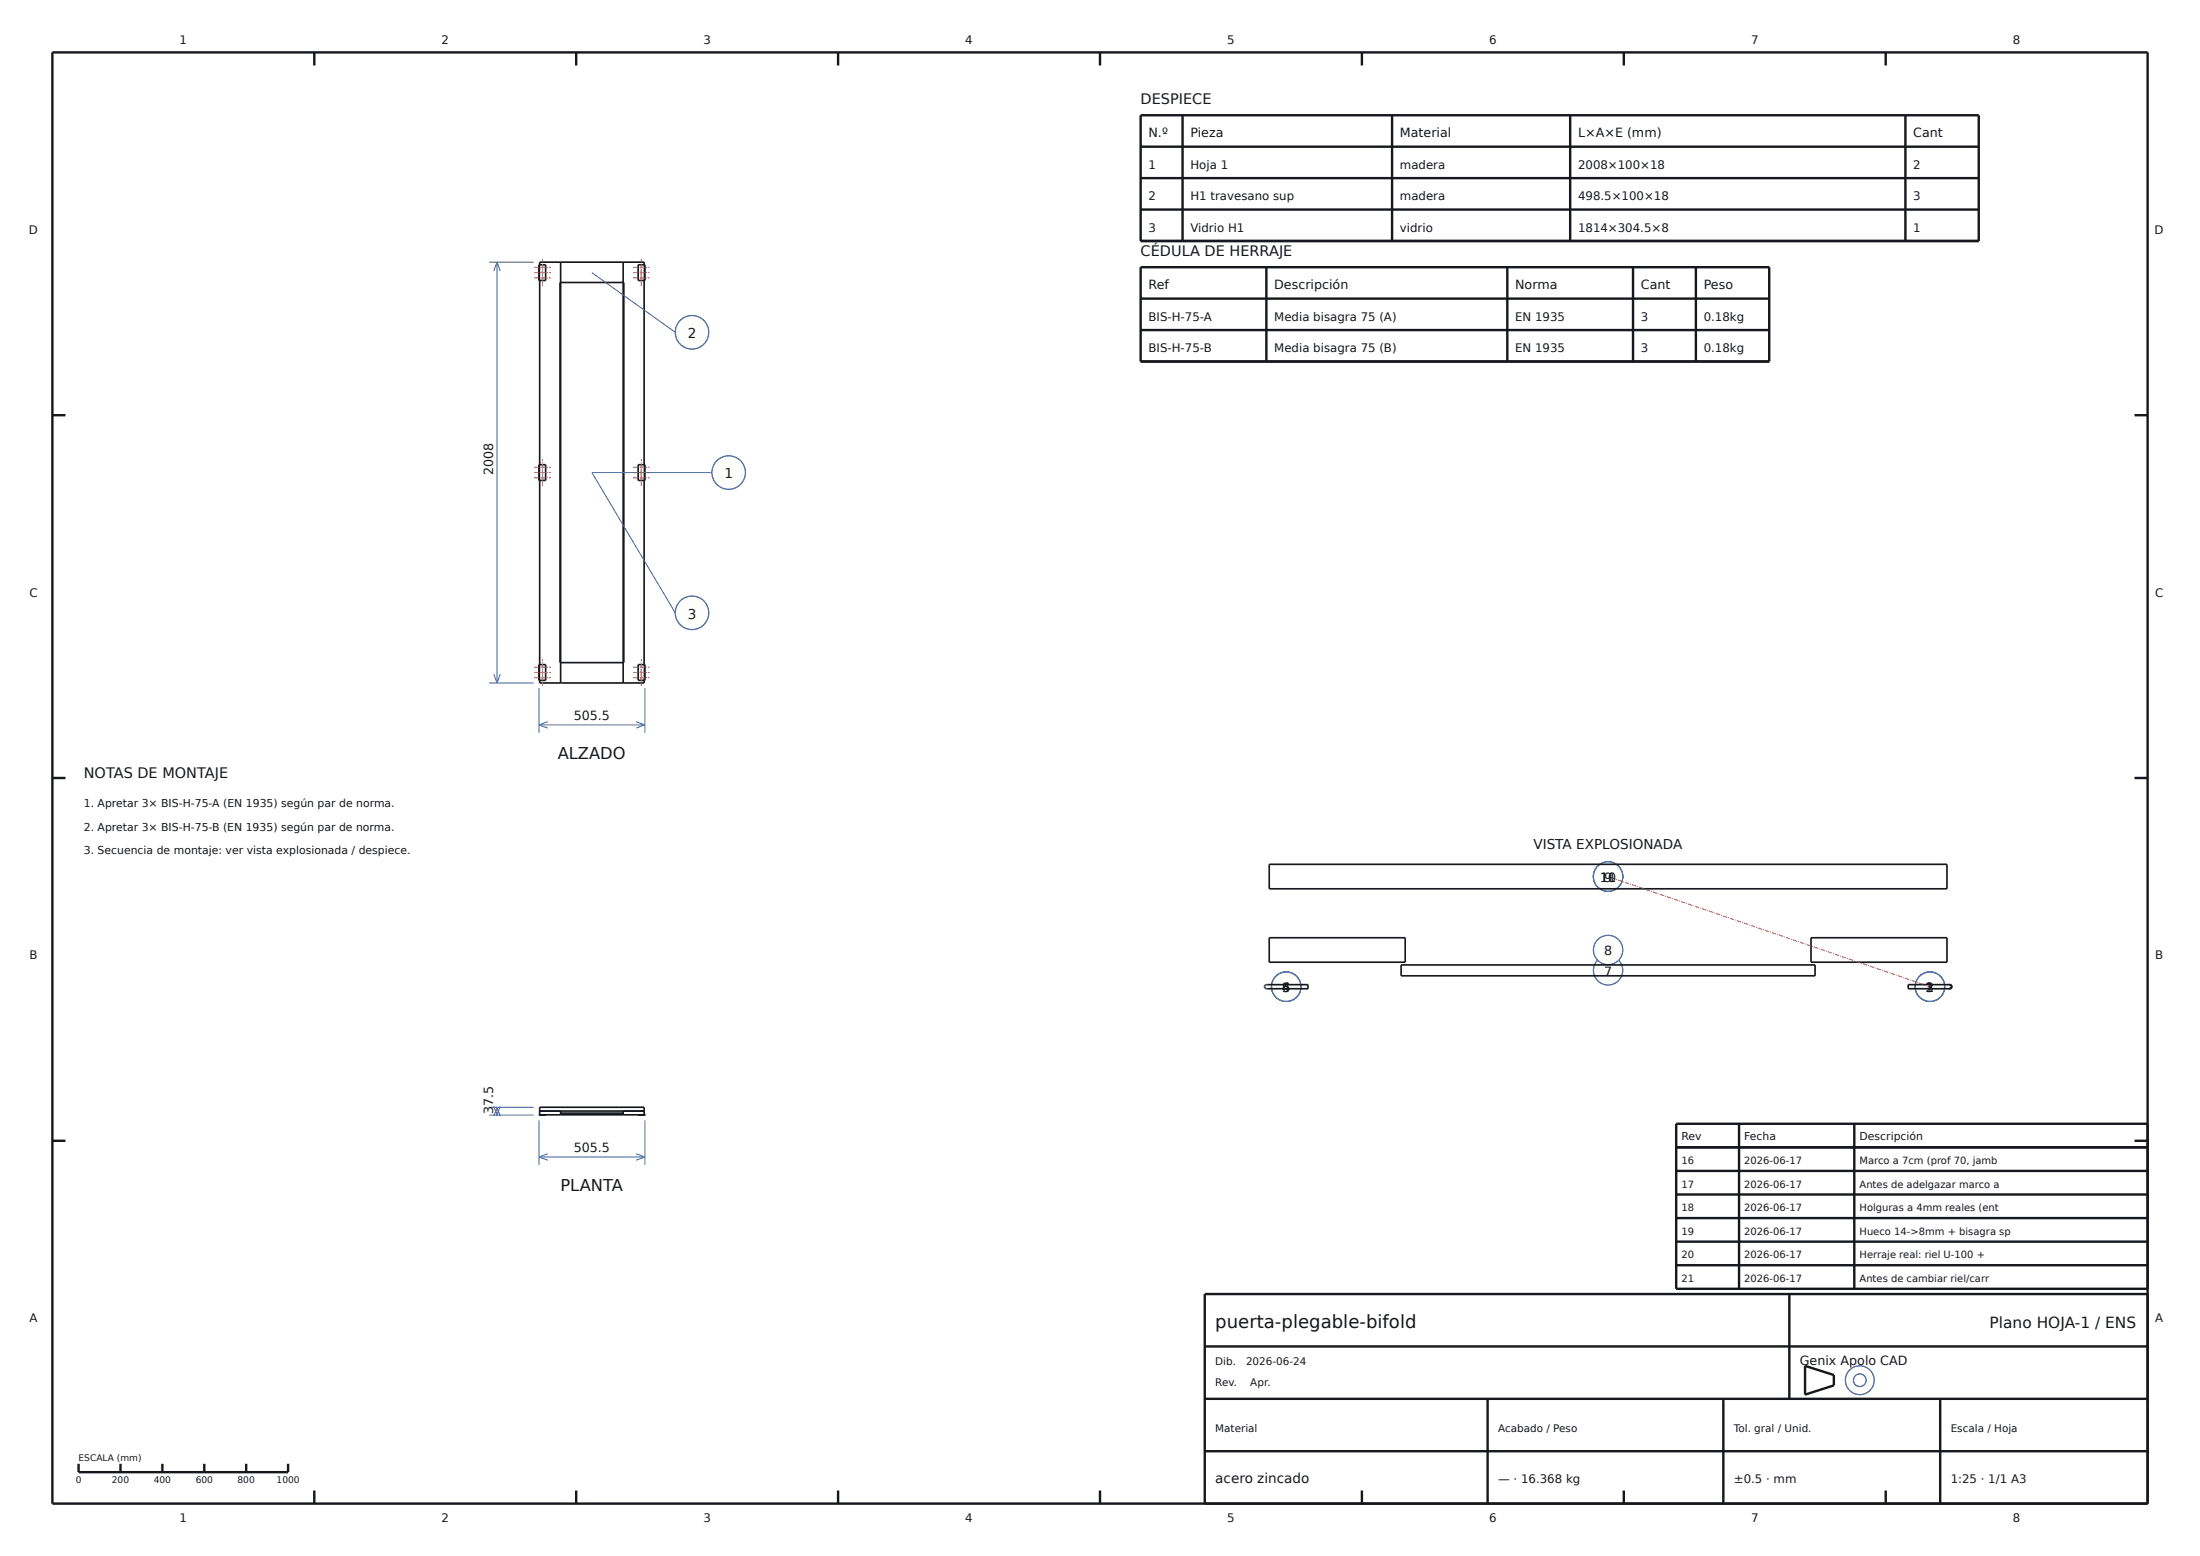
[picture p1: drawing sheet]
<svg xmlns="http://www.w3.org/2000/svg" width="420mm" height="297mm" viewBox="0 0 420 297" stroke-linecap="round" stroke-linejoin="round" font-family="sans-serif">
<g fill="#fdfdfb" stroke="#3a5e9c" stroke-width=".25">
<circle cx="368.4" cy="188.3" r="2.8"/>
<circle cx="245.6" cy="188.3" r="2.8"/>
<circle cx="307" cy="185.2" r="2.8"/>
<circle cx="307" cy="181.3" r="2.8"/>
<circle cx="307" cy="167.3" r="2.8"/>
<circle cx="132.1" cy="63.4" r="3.2"/>
<circle cx="139.1" cy="90.2" r="3.2"/>
<circle cx="132.1" cy="117" r="3.2"/>
<circle cx="355" cy="263.5" r="2.75"/>
<circle cx="355.1" cy="263.5" r="1.21"/>
</g>
<g fill="none" stroke="#16181d" stroke-width=".46">
<path d="M10 10h400v277h-400zM60 10v2.5M110 10v2.5M160 10v2.5M210 10v2.5M260 10v2.5M310 10v2.5M360 10v2.5M217.8 22h160v24h-160zM217.8 28h160M217.8 34h160M217.8 40h160"/>
<path d="M225.8 22v24M265.8 22v24M299.8 22v24M363.8 22v24M217.8 51h120v18h-120zM217.8 57h120M241.8 51v18M287.8 51v18M311.8 51v18M323.8 51v18M10 79.3h2.5M217.8 63h120"/>
<path d="M407.5 79.3h2.5M10 148.5h2.5M407.5 148.5h2.5M10 217.8h2.5M320 219h90M332 214.5v31.5M354 214.5v31.5M407.5 217.8h2.5M410 214.5h-90v31.5h90M320 223.5h90M320 228h90M320 232.5h90"/>
<path d="M320 237h90M230 257h180M320 241.5h90M341.6 247v20M410 247h-180v40M15 279.4v1.6h40v-1.6M23 279.4v1.6M31 279.4v1.6M39 279.4v1.6M47 279.4v1.6M230 277h180M230 267h180"/>
<path d="M284 267v20M329 267v20M344.6 260.7l5.5 1.8v1.9l-5.5 1.8zM370.4 267v20M60 284.5v2.5M110 284.5v2.5M160 284.5v2.5M210 284.5v2.5M260 284.5v2.5M310 284.5v2.5M360 284.5v2.5"/>
</g>
<g fill="none" stroke="#16181d" stroke-width=".32">
<path d="M102.9 50.5h1.3v3h-1.3zM103 50.5v3M103 50.5v-.5h20v.5M103 53.5v35.2M103.5 52v.1M103.5 53v.1M103.5 51v.1M103.5 53h.1M103.5 52h.1M103.5 51h.1M103.5 53.1h.1M103.5 52.1h.1"/>
<path d="M103.5 51.1h.1M103.6 53h.1M103.6 52h.1M103.6 51h.1M103.6 52.1h.1M103.6 51.1h.1M103.6 53.1h.1M103.7 53l-.1 .1M103.7 52l-.1 .1M103.7 51l-.1 .1M106.9 53.9h12.2v72.6h-12.2zM107 50v80.4"/>
<path d="M119 50v80.4M121.8 50.5h1.3v3h-1.3zM122.4 53v.1M122.4 52v.1M122.4 51v.1M122.4 53h.1M122.4 53.1h.1M122.4 52.1h.1M122.4 51.1h.1M122.4 52h.1M122.4 51h.1M122.5 53.1h-.1"/>
<path d="M122.5 52.1h-.1M122.5 51.1h-.1M122.5 53h.1M122.5 53.1h.1M122.5 52h.1M122.5 52.1h.1M122.5 51h.1M122.5 51.1h.1M122.5 53v.1M122.5 51v.1M122.5 52v.1M123 53.5v35.2"/>
<path d="M123 50.5v3M102.9 88.7h1.3v3h-1.3zM103 88.7v3M103 91.7v35.2M103.5 91.2h.1M103.5 90.2h.1M103.5 89.2h.1M103.5 91.2v.1M103.5 90.2v.1M103.5 89.2v.1M103.5 91.1v.1M103.5 90.1v.1"/>
<path d="M103.5 91.3h.1M103.5 90.3h.1M103.5 89.1h.1M103.5 89.3h.1M103.5 91.1h.1M103.5 90.1h.1M103.6 91.1h.1M103.6 90.1h.1M103.6 89.1h.1M103.6 91.3h.1M103.6 90.3h.1M103.6 89.3h.1"/>
<path d="M103.6 91.1v.1M103.6 90.1v.1M103.6 89.1v.1M103.6 91.2h.1M103.6 90.2h.1M103.6 89.2h.1M103.7 91.2h-.1M103.7 90.2h-.1M121.8 88.7h1.3v3h-1.3zM122.4 91.2h.1M122.4 89.2h.1M122.4 90.2h.1"/>
<path d="M122.4 91.2v.1M122.4 90.2v.1M122.4 89.2v.1M122.4 91.1v.1M122.4 90.1v.1M122.4 91.3h.1M122.4 90.3h.1M122.4 89.1h.1M122.4 89.3h.1M122.4 91.1h.1M122.4 90.1h.1M122.5 91.1h.1"/>
<path d="M122.5 90.1h.1M122.5 91.1v.1M122.5 91.3h.1M122.5 90.1v.1M122.5 90.3h-.1M122.5 89.1h.1M122.5 89.3h-.1M122.5 90.3h.1M122.5 89.1v.1M122.5 89.3h.1M122.5 91.2h.1M122.5 90.2h.1"/>
<path d="M122.5 91.2v.1M122.5 90.2v.1M122.5 89.2v.1M122.5 89.2h.1M123 91.7v35.2M123 88.7v3M102.9 126.9h1.3v3h-1.3zM103 126.9v3M103 129.9v.5h20v-.5M103.5 129.4h.1M103.5 127.4h.1M103.5 128.4h.1"/>
<path d="M103.5 129.3v.1M103.5 128.3v.1M103.5 127.3v.1M103.5 129.3h.1M103.5 128.3h.1M103.5 127.3h.1M103.6 129.3h.1M103.6 128.3h.1M103.6 127.3h.1M103.6 129.4h.1M103.6 128.4h.1M103.6 127.4h.1"/>
<path d="M103.6 129.3l.1 .1M103.6 128.3l.1 .1M103.6 127.3l.1 .1M103.7 129.4h-.1M103.7 128.4h-.1M103.7 127.4h-.1M121.8 126.9h1.3v3h-1.3zM122.4 128.4h.1M122.4 129.4h.1M122.4 127.4h.1M122.4 129.3h.1M122.4 128.3h.1"/>
<path d="M122.4 127.3h.1M122.5 129.4h-.1M122.5 128.4h-.1M122.5 127.4h-.1M122.5 129.3h.1M122.5 129.4h.1M122.5 128.3h.1M122.5 128.4h.1M122.5 127.3h.1M122.5 127.4h.1M122.5 129.3v.1M122.5 128.3v.1"/>
<path d="M122.5 127.3v.1M123 126.9v3M242.3 165h129.4v4.6h-129.4zM242.3 179h26v4.7h-26zM345.7 179h26v4.7h-26zM241.9 187.9h7.8v.8h-7.8M241.9 187.9v.1M241.9 188.7h.1M241.9 188a.39 .39 0 0 0-.5 .3 .39 .39 0 0 0 .5 .4M267.5 184.2h79v2.1h-79zM372.1 188a.39 .39 0 0 1 .5 .3 .39 .39 0 0 1-.5 .4M372.1 187.9v.1"/>
<path d="M372.1 188.7h.1M372.1 187.9h-7.8v.8h7.8M102.9 212.8h.1M102.9 212.7h.1M103 212.7h.1M103 212.8v.1M103 211.4h20v1.4h-20zM103 212.1h20M104.2 212.8l-1.2 .1M107 212.1v.7M107 212.5h12M119 212.1v.7"/>
<path d="M121.8 212.8l1.2 .1M123 212.7h.1M123 212.8v.1M123.1 212.7h.1M123.1 212.8h.1M123.1 212.7v.1"/>
</g>
<g fill="none" stroke="#3a5e9c" stroke-width=".19">
<path d="M93.4 50h8.5M94.9 50v80.4M94.9 50l.6 1.7M94.9 50l-.6 1.7M113 52l15.9 11.4M135.9 90.2h-22.9l15.9 26.8M93.4 130.4h8.5M94.3 128.7l.6 1.7M95.5 128.7l-.6 1.7M102.9 131.4v8.5M102.9 138.4h20.2M102.9 138.4l1.7 .6"/>
<path d="M104.6 137.7l-1.7 .7M121.4 137.7l1.7 .7M123.1 131.4v8.5M123.1 138.4l-1.7 .6M93.4 212.9h8.5M93.4 211.4h8.5M94.3 211.2l.6 1.7M94.9 211.4v1.5M94.9 211.4l.6 1.6M94.9 211.4l-.6 1.6M95.5 211.2l-.6 1.7M102.9 213.9v8.5"/>
<path d="M123.1 213.9v8.5M102.9 220.9h20.2M102.9 220.9l1.7 .6M104.6 220.2l-1.7 .7M121.4 220.2l1.7 .7M123.1 220.9l-1.7 .6"/>
</g>
<g fill="none" stroke="#b0413e" stroke-width=".19" stroke-dasharray=".8 .2 .1 .2" stroke-linecap="butt">
<path d="M102 53h3.1M102 52h3.1M102 51h3.1M103.6 54.6v-3.1M103.6 53.6v-3.1M103.6 52.6v-3.1M120.8 53h3.2M120.8 52h3.2M120.8 51h3.2M122.4 54.6v-3.1M122.4 53.6v-3.1M122.4 52.6v-3.1"/>
<path d="M102 91.2h3.1M102 90.2h3.1M102 89.2h3.1M103.6 92.8v-3.2M103.6 91.8v-3.2M103.6 90.8v-3.2M120.8 91.2h3.2M120.8 90.2h3.2M120.8 89.2h3.2M122.4 92.8v-3.2M122.4 91.8v-3.2M122.4 90.8v-3.2"/>
<path d="M102 129.4h3.1M102 128.4h3.1M102 127.4h3.1M103.6 130.9v-3.1M103.6 129.9v-3.1M103.6 128.9v-3.1M120.8 129.4h3.2M120.8 128.4h3.2M120.8 127.4h3.2M122.4 130.9v-3.1M122.4 129.9v-3.1M122.4 128.9v-3.1"/>
<path d="M368.4 188.3l-61.4-21"/>
</g>
<text font-size="3.5" fill="#16181d" x="232" y="253.4">puerta-plegable-bifold</text>
<g font-size="3.1" fill="#16181d">
<text x="106.5" y="144.9">ALZADO</text>
<text x="107" y="227.4">PLANTA</text>
</g>
<text font-size="2.9" fill="#16181d" x="379.8" y="253.4">Plano HOJA-1 / ENS</text>
<g font-size="2.8" fill="#16181d">
<text x="217.8" y="19.8">DESPIECE</text>
<text x="217.8" y="48.8">CÉDULA DE HERRAJE</text>
<text x="16" y="148.5">NOTAS DE MONTAJE</text>
</g>
<g font-size="2.6" fill="#16181d">
<text x="131.3" y="64.5">2</text>
<text x="138.3" y="91.3">1</text>
<text x="131.3" y="118.1">3</text>
<text x="292.7" y="162">VISTA EXPLOSIONADA</text>
<text x="232" y="283">acero zincado</text>
</g>
<g font-size="2.4" fill="#16181d">
<text x="219.3" y="26.2">N.º</text>
<text x="227.3" y="26.2">Pieza</text>
<text x="267.3" y="26.2">Material</text>
<text x="301.3" y="26.2">L×A×E (mm)</text>
<text x="365.3" y="26.2">Cant</text>
<text x="219.3" y="55.2">Ref</text>
<text x="243.3" y="55.2">Descripción</text>
<text x="289.3" y="55.2">Norma</text>
<text x="313.3" y="55.2">Cant</text>
<text x="325.3" y="55.2">Peso</text>
<text x="94.2" y="90.7" transform="rotate(-90 94.2 90.7)">2008</text>
<text x="109.5" y="137.4">505.5</text>
<text x="305.5" y="168.3">10</text>
<text x="306.2" y="168.3">91</text>
<text x="306.2" y="182.3">8</text>
<text x="244.8" y="189.3">4</text>
<text x="244.8" y="189.3">5</text>
<text x="244.8" y="189.3">6</text>
<text x="306.2" y="186.2">7</text>
<text x="367.7" y="189.3">1</text>
<text x="367.7" y="189.3">2</text>
<text x="367.7" y="189.3">3</text>
<text x="94.2" y="212.6" transform="rotate(-90 94.2 212.6)">37.5</text>
<text x="109.5" y="219.9">505.5</text>
<text x="343.6" y="260.6">Genix Apolo CAD</text>
</g>
<g font-size="2.2" fill="#16181d">
<text x="34.3" y="8.4">1</text>
<text x="84.3" y="8.4">2</text>
<text x="134.3" y="8.4">3</text>
<text x="184.3" y="8.4">4</text>
<text x="234.3" y="8.4">5</text>
<text x="284.3" y="8.4">6</text>
<text x="334.3" y="8.4">7</text>
<text x="384.3" y="8.4">8</text>
<text x="219.3" y="32.2">1</text>
<text x="227.3" y="32.2">Hoja 1</text>
<text x="267.3" y="32.2">madera</text>
<text x="301.3" y="32.2">2008×100×18</text>
<text x="365.3" y="32.2">2</text>
<text x="219.3" y="38.2">2</text>
<text x="227.3" y="38.2">H1 travesano sup</text>
<text x="267.3" y="38.2">madera</text>
<text x="301.3" y="38.2">498.5×100×18</text>
<text x="365.3" y="38.2">3</text>
<text x="5.5" y="44.6">D</text>
<text x="219.3" y="44.2">3</text>
<text x="227.3" y="44.2">Vidrio H1</text>
<text x="267.3" y="44.2">vidrio</text>
<text x="301.3" y="44.2">1814×304.5×8</text>
<text x="365.3" y="44.2">1</text>
<text x="411.3" y="44.6">D</text>
<text x="219.3" y="61.2">BIS-H-75-A</text>
<text x="243.3" y="61.2">Media bisagra 75 (A)</text>
<text x="289.3" y="61.2">EN 1935</text>
<text x="313.3" y="61.2">3</text>
<text x="325.3" y="61.2">0.18kg</text>
<text x="219.3" y="67.2">BIS-H-75-B</text>
<text x="243.3" y="67.2">Media bisagra 75 (B)</text>
<text x="289.3" y="67.2">EN 1935</text>
<text x="313.3" y="67.2">3</text>
<text x="325.3" y="67.2">0.18kg</text>
<text x="5.6" y="113.9">C</text>
<text x="411.4" y="113.9">C</text>
<text x="5.6" y="183.1">B</text>
<text x="411.4" y="183.1">B</text>
<text x="5.6" y="252.4">A</text>
<text x="411.4" y="252.4">A</text>
<text x="286" y="283">— · 16.368 kg</text>
<text x="331" y="283">±0.5 · mm</text>
<text x="372.4" y="283">1:25 · 1/1 A3</text>
<text x="34.3" y="290.6">1</text>
<text x="84.3" y="290.6">2</text>
<text x="134.3" y="290.6">3</text>
<text x="184.3" y="290.6">4</text>
<text x="234.3" y="290.6">5</text>
<text x="284.3" y="290.6">6</text>
<text x="334.3" y="290.6">7</text>
<text x="384.3" y="290.6">8</text>
</g>
<g font-size="2.1" fill="#16181d">
<text x="16" y="154">1. Apretar 3× BIS-H-75-A (EN 1935) según par de norma.</text>
<text x="16" y="158.5">2. Apretar 3× BIS-H-75-B (EN 1935) según par de norma.</text>
<text x="16" y="163.1">3. Secuencia de montaje: ver vista explosionada / despiece.</text>
<text x="321" y="217.6">Rev</text>
<text x="333" y="217.6">Fecha</text>
<text x="355" y="217.6">Descripción</text>
</g>
<g font-size="2" fill="#16181d">
<text x="232" y="260.6">Dib.</text>
<text x="237.9" y="260.6">2026-06-24</text>
<text x="232" y="264.6">Rev.</text>
<text x="238.7" y="264.6">Apr.</text>
<text x="232" y="273.4">Material</text>
<text x="286" y="273.4">Acabado / Peso</text>
<text x="331" y="273.4">Tol. gral / Unid.</text>
<text x="372.4" y="273.4">Escala / Hoja</text>
</g>
<g font-size="1.9" fill="#16181d">
<text x="321" y="222.2">16</text>
<text x="321" y="226.7">17</text>
<text x="333" y="222.2">2026-06-17</text>
<text x="333" y="226.7">2026-06-17</text>
<text x="355" y="222.2">Marco a 7cm (prof 70, jamb</text>
<text x="355" y="226.7">Antes de adelgazar marco a</text>
<text x="321" y="231.2">18</text>
<text x="333" y="231.2">2026-06-17</text>
<text x="355" y="231.2">Holguras a 4mm reales (ent</text>
<text x="321" y="235.7">19</text>
<text x="333" y="235.7">2026-06-17</text>
<text x="355" y="235.7">Hueco 14-&gt;8mm + bisagra sp</text>
<text x="321" y="240.2">20</text>
<text x="321" y="244.7">21</text>
<text x="333" y="240.2">2026-06-17</text>
<text x="333" y="244.7">2026-06-17</text>
<text x="355" y="240.2">Herraje real: riel U-100 +</text>
<text x="355" y="244.7">Antes de cambiar riel/carr</text>
</g>
<g font-size="1.7" fill="#16181d">
<text x="15" y="278.8">ESCALA (mm)</text>
<text x="14.5" y="283">0</text>
<text x="21.4" y="283">200</text>
<text x="29.4" y="283">400</text>
<text x="37.4" y="283">600</text>
<text x="45.4" y="283">800</text>
<text x="52.8" y="283">1000</text>
</g>
</svg>
